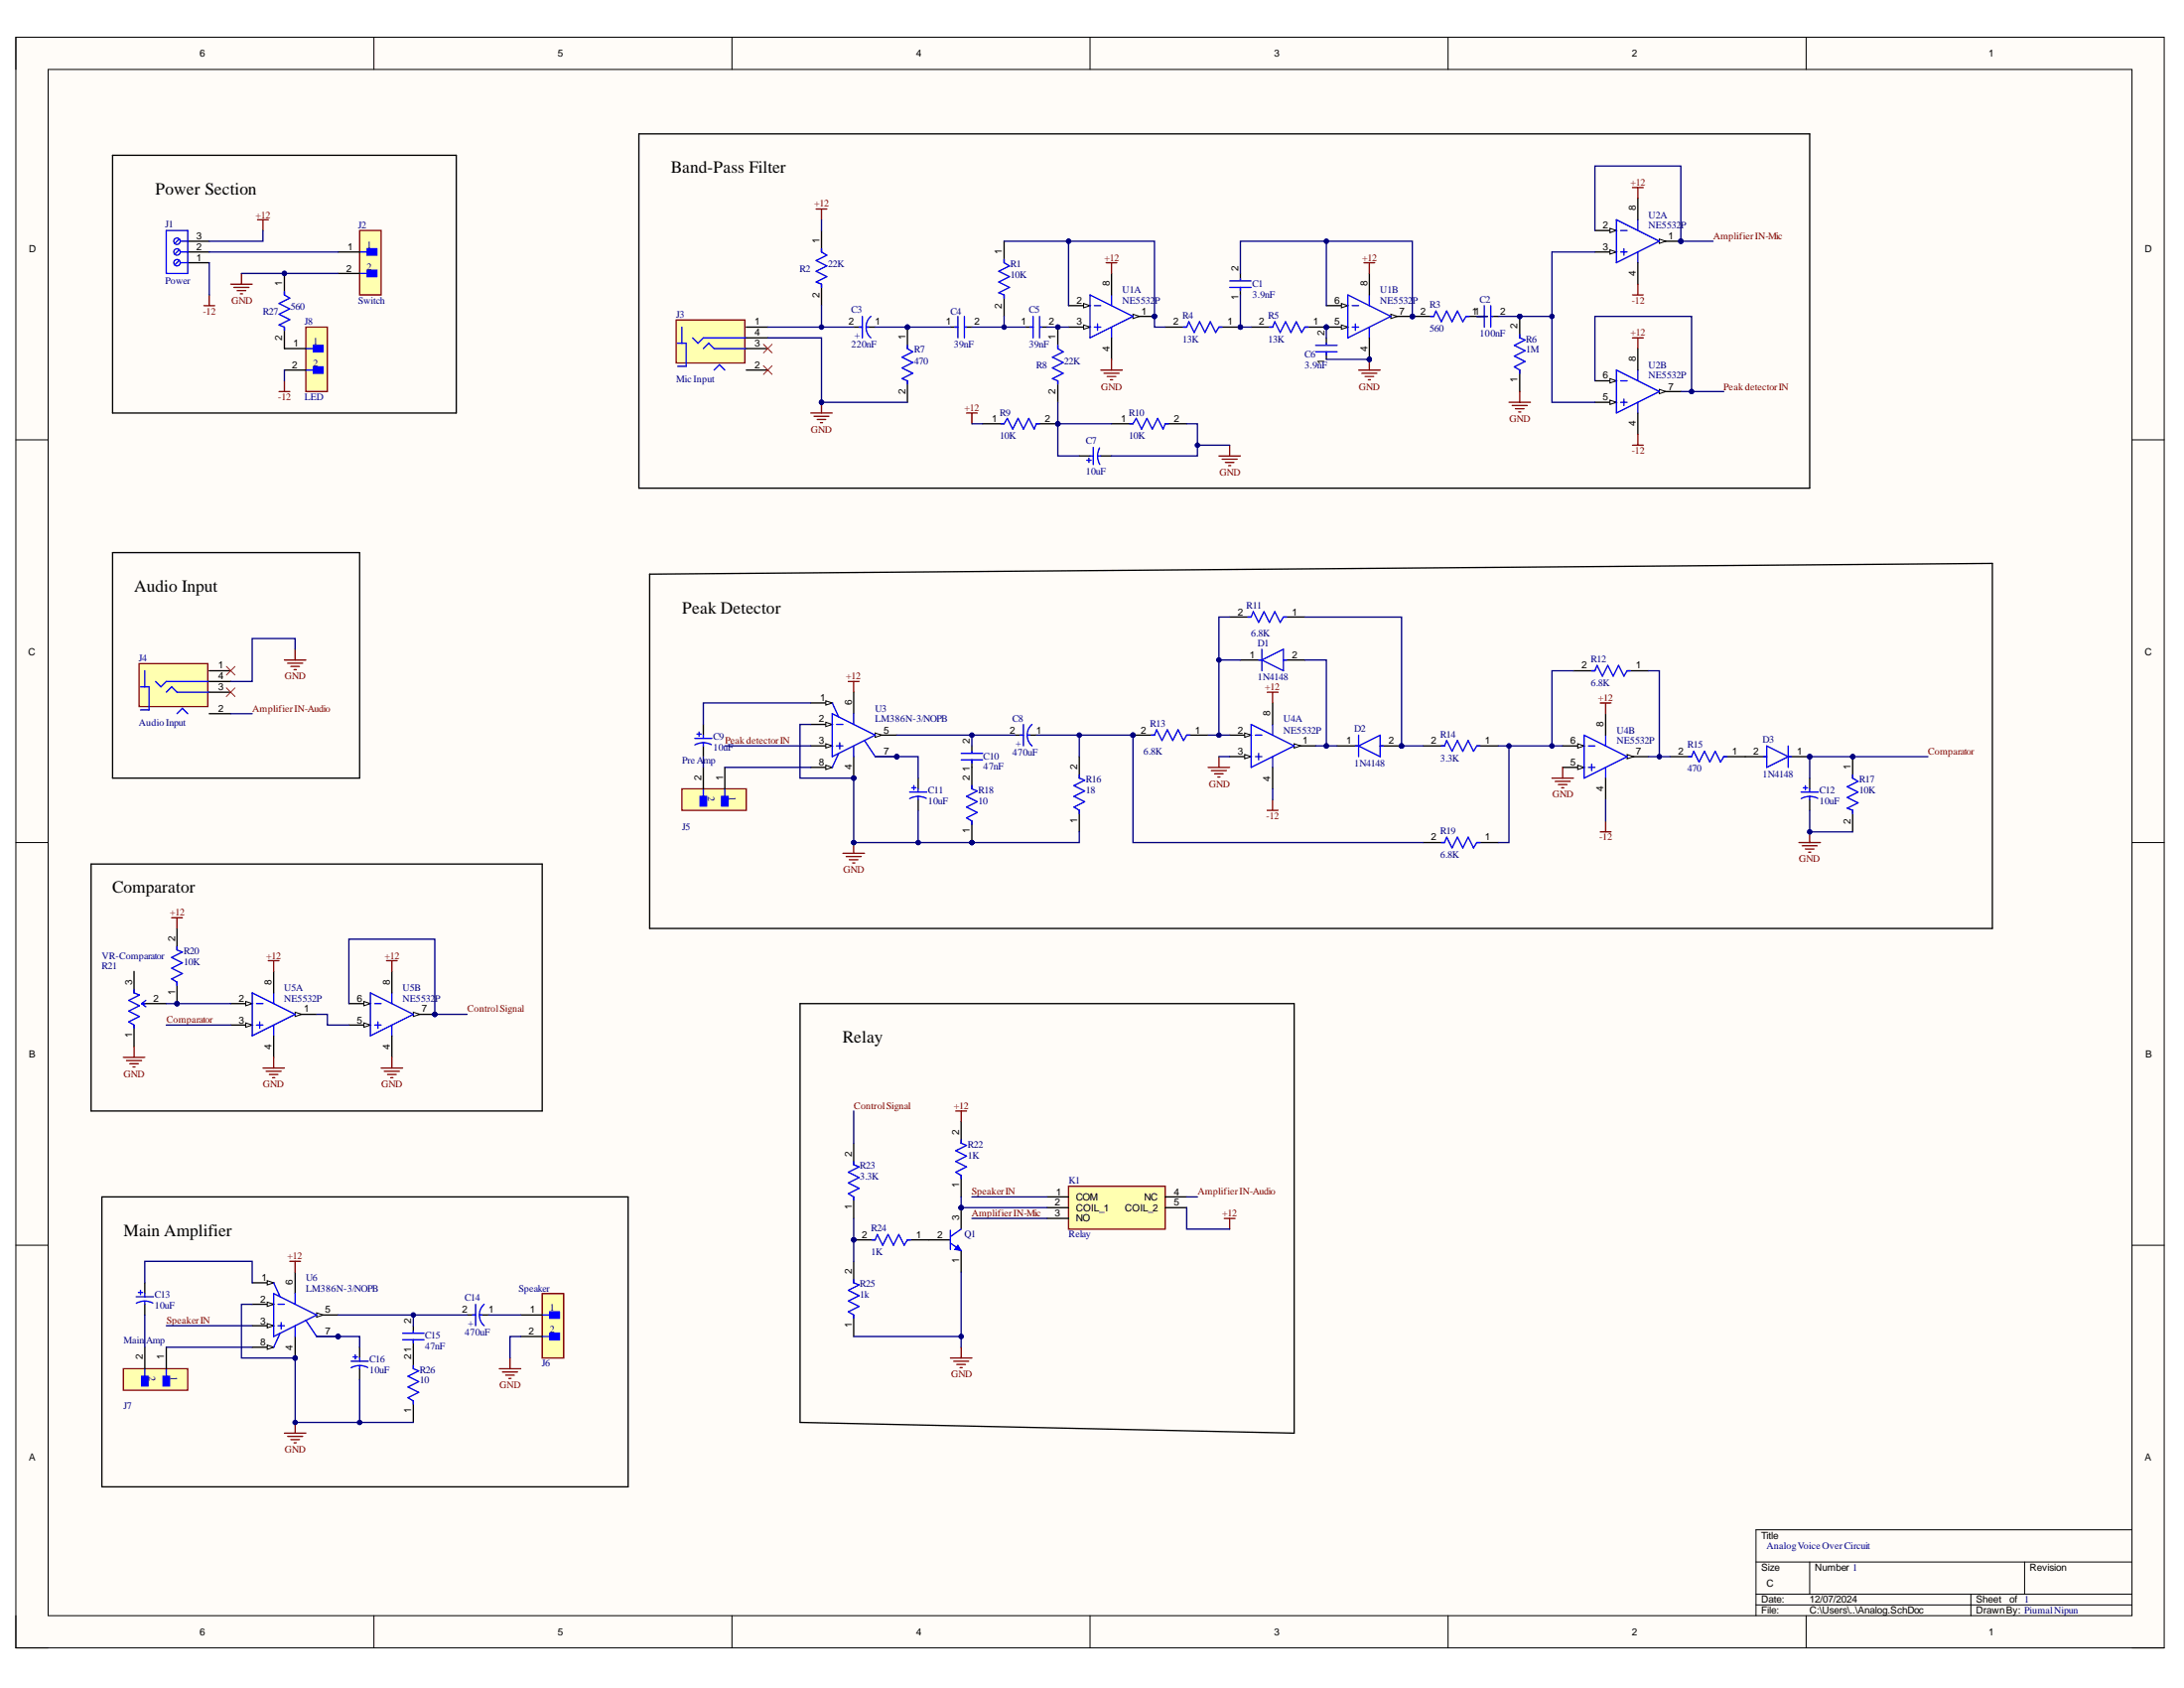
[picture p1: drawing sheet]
# Altium project Analog.PrjPcb
1 sheet, 62 parts. Net scope: global (net labels, ports and power ports of the same name join across sheets).
Board file: Analog.PcbDoc

## Sheet Analog.SchDoc
size C; ENG_APP_DATE: --/--/--; DSN_APP_DATE: --/--/--; CHK_APP_DATE: --/--/--; SheetNumber: 1; SheetTotal: 1

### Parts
C1  3.9nF  [FP-RCE0DB-MFG]
C2  100nF  [FP-RCE0DB-MFG]
C3  220nF  [FP-RAD-TH-D_8_0_5-L_11_5-MFG]
C4  39nF  [FP-RCE0DB-MFG]
C5  39nF  [FP-RCE0DB-MFG]
C6  3.9nF  [FP-RCE0DB-MFG]
C7  10uF  [CAPPR55-200-1100X500X1200]
C8  470uF  [FP-RAD-TH-D_8_0_5-L_11_5-MFG]
C9  10uF  [CAPPR55-200-1100X500X1200]
C10  47nF  [FP-RCE0DB-MFG]
C11  10uF  [CAPPR55-200-1100X500X1200]
C12  10uF  [CAPPR55-200-1100X500X1200]
C13  10uF  [CAPPR55-200-1100X500X1200]
C14  470uF  [FP-RAD-TH-D_8_0_5-L_11_5-MFG]
C15  47nF  [FP-RCE0DB-MFG]
C16  10uF  [CAPPR55-200-1100X500X1200]
D1  1N4148  [FP-017AG-MFG]
D2  1N4148  [FP-017AG-MFG]
D3  1N4148  [FP-017AG-MFG]
J1  Power  [691101710003]
J2  Switch  [FP-B2B-XH-A_LF_SN-MFG]
J3  Mic Input  [CUI_SJ2-3574A-SMT-TR]
J4  Audio Input  [CUI_SJ2-3574A-SMT-TR]
J5  Pre Amp  [FP-B2B-XH-A_LF_SN-MFG]
J6  Speaker  [FP-B2B-XH-A_LF_SN-MFG]
J7  Main Amp  [FP-B2B-XH-A_LF_SN-MFG]
J8  LED  [FP-B2B-XH-A_LF_SN-MFG]
K1  Relay  [AZ9431CH12DE]
Q1  (no value)  [FAIR-TO-92]
R1  10K  [FP-CF18-MFG]
R2  22K  [FP-CF18-MFG]
R3  560  [FP-CF18-MFG]
R4  13K  [FP-CF18-MFG]
R5  13K  [FP-CF18-MFG]
R6  1M  [FP-CF18-MFG]
R7  470  [FP-CF18-MFG]
R8  22K  [FP-CF18-MFG]
R9  10K  [FP-CF18-MFG]
R10  10K  [FP-CF18-MFG]
R11  6.8K  [FP-CF18-MFG]
R12  6.8K  [FP-CF18-MFG]
R13  6.8K  [FP-CF18-MFG]
R14  3.3K  [FP-CF18-MFG]
R15  470  [FP-CF18-MFG]
R16  18  [FP-CF18-MFG]
R17  10K  [FP-CF18-MFG]
R18  10  [FP-CF18-MFG]
R19  6.8K  [FP-CF18-MFG]
R20  10K  [FP-CF18-MFG]
R21  VR-Comparator  [FP-3296W-MFG]
R22  1K  [FP-CF18-MFG]
R23  3.3K  [FP-CF18-MFG]
R24  1K  [FP-CF18-MFG]
R25  1k  [FP-CF18-MFG]
R26  10  [FP-CF18-MFG]
R27  560  [FP-CF18-MFG]
U1  NE5532P  [P0008A]  (parts A,B of 2)
U2  NE5532P  [P0008A]  (parts A,B of 2)
U3  LM386N-3/NOPB  [TI-P8]
U4  NE5532P  [P0008A]  (parts A,B of 2)
U5  NE5532P  [P0008A]  (parts A,B of 2)
U6  LM386N-3/NOPB  [TI-P8]

### Blocks framed on the sheet
Power Section: J1 J2 J8 R27
Band-Pass Filter: C1-C7 J3 R1-R10 U1 U2
Audio Input: J4
Peak Detector: C8-C12 D1-D3 J5 R11-R19 U3 U4
Comparator: R20 R21 U5
Relay: K1 Q1 R22-R25
Main Amplifier: C13-C16 J6 J7 R26 U6

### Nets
+12: J1.3 K1.5(COIL_2) R2.1 R9.1 R20.2 R22.2 U1.8(VCC+) U2.8(VCC+) U3.6(VS) U4.8(VCC+) U5.8(VCC+) U6.6(VS)
-12: J1.1 J8.2 U2.4(VCC-) U4.4(VCC-)
GND: C6.1 C7.2 C11.2 C12.2 C16.2 J2.2 J3.4 J4.4 J6.2 Q1.1(E) R6.1 R7.2 R10.2 R16.1 R17.2 R18.1 R21.1(CCW) R25.1 R26.1 R27.1 U1.4(VCC-) U3.2(IN-) U3.4(GND) U4.3(IN1+) U4.5(IN2+) U5.4(VCC-) U6.2(IN-) U6.4(GND)
Amplifier IN-Audio: J4.2 K1.4(NC)
Amplifier IN-Mic: K1.3(NO) U2.1(OUT1) U2.2(IN1-)
Comparator: C12.1 D3.1(C) R17.1 U5.3(IN1+)
Control Signal: R23.2 U5.6(IN2-) U5.7(OUT2)
Peak detector IN: U2.6(IN2-) U2.7(OUT2) U3.3(IN+)
Speaker IN: K1.1(COM) U6.3(IN+)
NetC1_1: C1.1 R4.1 R5.2
NetC1_2: C1.2 R3.2 U1.6(IN2-) U1.7(OUT2)
NetC2_1: C2.1 R3.1
NetC2_2: C2.2 R6.2 U2.3(IN1+) U2.5(IN2+)
NetC3_1: C3.1(C) C4.1 R7.1
NetC3_2: C3.2(A) J3.1 R2.2
NetC4_2: C4.2 C5.1 R1.2
NetC5_2: C5.2 R8.1 U1.3(IN1+)
NetC6_2: C6.2 R5.1 U1.5(IN2+)
NetC7_1: C7.1 R8.2 R9.2 R10.1
NetC8_1: C8.1(C) R13.2 R16.2 R19.2
NetC8_2: C8.2(A) C10.2 U3.5(VOUT)
NetC9_1: C9.1 U3.1(GAIN)
NetC9_2: C9.2 J5.2
NetC10_1: C10.1 R18.2
NetC11_1: C11.1 U3.7(BYPASS)
NetC13_1: C13.1 U6.1(GAIN)
NetC13_2: C13.2 J7.2
NetC14_1: C14.1(C) J6.1
NetC14_2: C14.2(A) C15.2 U6.5(VOUT)
NetC15_1: C15.1 R26.2
NetC16_1: C16.1 U6.7(BYPASS)
NetD1_1: D1.1(C) R11.2 R13.1 U4.2(IN1-)
NetD1_2: D1.2(A) D2.1(C) U4.1(OUT1)
NetD2_2: D2.2(A) R11.1 R14.2
NetD3_2: D3.2(A) R15.1
NetJ1_2: J1.2 J2.1
NetJ5_1: J5.1 U3.8(GAIN)
NetJ7_1: J7.1 U6.8(GAIN)
NetJ8_1: J8.1 R27.2
NetK1_2: K1.2(COIL_1) Q1.3(C) R22.1
NetQ1_2: Q1.2(B) R24.1
NetR1_1: R1.1 R4.2 U1.1(OUT1) U1.2(IN1-)
NetR12_1: R12.1 R15.2 U4.7(OUT2)
NetR12_2: R12.2 R14.1 R19.1 U4.6(IN2-)
NetR20_1: R20.1 R21.2(WIPER) U5.2(IN1-)
NetR23_1: R23.1 R24.2 R25.2
NetU5_1: U5.1(OUT1) U5.5(IN2+)

Not connected (* = marked no-connect by the designer): J3 2* 3*; J4 1* 3*; R21 3(CW)

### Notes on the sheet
- Analog Voice Over Circuit
- 1
- Piumal Nipun
